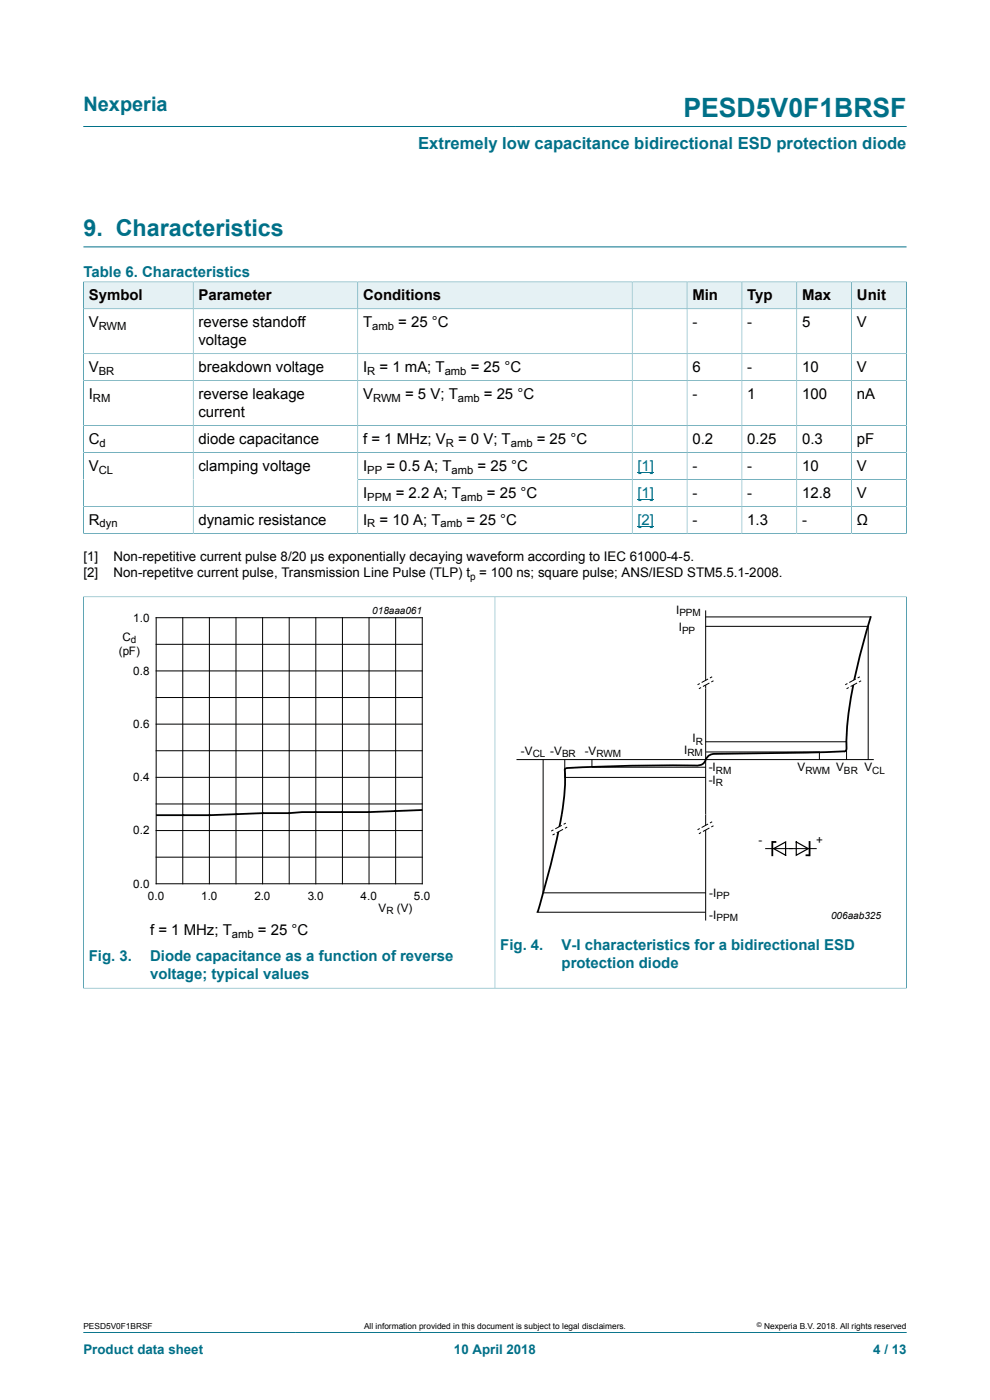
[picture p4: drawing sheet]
<svg xmlns="http://www.w3.org/2000/svg" width="210mm" height="297mm" viewBox="0 0 210 297" stroke-linecap="round" stroke-linejoin="round" font-family="sans-serif">
<path d="M17.7 26.8h174.6M17.7 52.4h174.6" fill="none" stroke="#007088" stroke-width=".21"/>
<path d="M17.8 59.9h23.1v5.5h-23.1z" fill="#e5f1f4"/>
<path d="M17.7 59.7v5.8h23.3v-5.7h-23.4" fill="none" stroke="#007088" stroke-width=".21"/>
<path d="M41.1 59.9h34.7v5.5h-34.7z" fill="#e5f1f4"/>
<path d="M41 59.8h34.9v5.7h-34.9z" fill="none" stroke="#007088" stroke-width=".21"/>
<path d="M76 59.9h58v5.5h-58z" fill="#e5f1f4"/>
<path d="M75.9 59.8h58.2v5.7h-58.2z" fill="none" stroke="#007088" stroke-width=".21"/>
<path d="M134.2 59.9h11.5v5.5h-11.5z" fill="#e5f1f4"/>
<path d="M134.1 59.8h11.6v5.7h-11.6z" fill="none" stroke="#007088" stroke-width=".21"/>
<path d="M145.8 59.9h11.5v5.5h-11.5z" fill="#e5f1f4"/>
<path d="M145.7 59.8h11.7v5.7h-11.7z" fill="none" stroke="#007088" stroke-width=".21"/>
<path d="M157.4 59.9h11.5v5.5h-11.5z" fill="#e5f1f4"/>
<path d="M157.4 59.8h11.6v5.7h-11.6z" fill="none" stroke="#007088" stroke-width=".21"/>
<path d="M169.1 59.9h11.5v5.5h-11.5z" fill="#e5f1f4"/>
<path d="M169 59.8h11.7v5.7h-11.7z" fill="none" stroke="#007088" stroke-width=".21"/>
<path d="M180.7 59.9h11.5v5.5h-11.5z" fill="#e5f1f4"/>
<g fill="none" stroke="#007088" stroke-width=".21">
<path d="M192.3 59.7v53.5M192.4 59.8h-11.7v53.3M17.7 75h174.6M41 65.5v47.6M75.9 65.5v47.6M134.1 65.5v47.6M145.7 65.5v47.6M157.4 65.5v47.6M169 65.5v47.6M192.3 65.5h-174.6v47.7M17.7 80.8h174.6M17.7 90.3h174.6"/>
<path d="M17.7 96h174.6M17.6 113.1h174.8M17.7 107.4h174.6M192.3 101.7h-116.4M17.6 126.6h174.8M17.7 126.5v83.2M105 126.6v83M192.3 126.5v83.2M17.6 209.6h174.8"/>
</g>
<path d="M135.2 100.2h3.6M135.2 105.9h3.6M135.2 111.6h3.6" fill="none" stroke="#00f" stroke-width=".21"/>
<path d="M20.4 128.2h81.9v66.3h-81.9z" fill="none" stroke="#fff" stroke-width=".21"/>
<g fill="none" stroke="#000" stroke-width=".21">
<path d="M33.1 131h56.5v56.5h-56.5zM33.1 136.7h56.5M38.8 131v56.5M44.4 131v56.5M50.1 131v56.5M55.7 131v56.5M61.3 131v56.5M67 131v56.5M72.6 131v56.5M78.3 131v56.5M83.9 131v56.5M149.7 130.9h34.9"/>
<path d="M149.7 132.9h34.5v28.2M149.7 129.5v65.8M33.1 148h56.5M33.1 159.3h56.5M33.1 142.3h56.5M33.1 153.6h56.5M149.7 157.4h29.9v3.7M149.8 159.5h24v1.6M33.1 170.6h56.5M33.1 164.9h56.5M33.1 176.2h56.5M109.6 161.1h75.7"/>
<path d="M115.2 161.1v28.3h34.5M119.8 161.1v3.8h29.9M125.6 161.1v1.7h24.1M33.1 181.8h56.5M113.8 193.5h35.9M162.4 180h10.7"/>
</g>
<path d="M184.7 130.7a109.8 109.8 0 0 0-5.1 24.8l-.1 3.6a.7 .7 0 0 1-.8 .3l-7.2 .3-20 .2a2.32 2.32 0 0 0-2.1 1.8 1.95 1.95 0 0 1-1.7 .7 330.1 330.1 0 0 0-27.8 .6l-.1 .3a50.5 50.5 0 0 1-1.9 15.6l-1.9 7.7-2 6.9M89.4 171.8l-11.2 .5h-14.1l-2.7 .2h-5.6l-11.3 .4h-11.2M164.7 178.6h-.9v2.8M171.7 178.6v2.8h-.8" fill="none" stroke="#000" stroke-width=".38"/>
<path d="M168.9 178.6l2.5 1.4-2.5 1.4zM164.1 180l2.5-1.4v2.8z" fill="none" stroke="#000" stroke-width=".25"/>
<path d="M149.7 129.5v65.8M109.6 161.1h75.7" fill="none" stroke="#fefefe" stroke-width=".21"/>
<path d="M148 145.3l3.1-1.7 .2 .8-3.1 1.7z" fill="#fefefe"/>
<path d="M148.4 145l-.4 .3M148.7 145.9l-.4 .2M150.2 144l-1.4 .8M150.5 144.9l-1.4 .7M151.1 143.6l-.5 .2M151.3 144.4l-.4 .3" fill="none" stroke="#000" stroke-width=".21"/>
<path d="M179.3 145.3l3.1-1.7 .3 .8-3.1 1.7z" fill="#fefefe"/>
<path d="M179.8 145l-.5 .3M180 145.9l-.4 .2M181.5 144l-1.3 .8M181.8 144.9l-1.4 .7M182.4 143.6l-.5 .2M182.7 144.4l-.5 .3" fill="none" stroke="#000" stroke-width=".21"/>
<path d="M148 176l3.1-1.7 .2 .9-3.1 1.7z" fill="#fefefe"/>
<path d="M148.4 175.8l-.4 .2M148.7 176.6l-.4 .3M150.2 174.8l-1.4 .8M150.5 175.7l-1.4 .7M151.1 174.3l-.5 .3M151.3 175.2l-.4 .2" fill="none" stroke="#000" stroke-width=".21"/>
<path d="M116.9 176.3l3.1-1.7 .3 .9-3.1 1.7z" fill="#fefefe"/>
<path d="M117.4 176.1l-.5 .2M117.7 176.9l-.5 .2M119.2 175.1l-1.4 .7M119.4 175.9l-1.3 .8M120 174.6l-.4 .3M120.3 175.5l-.5 .2" fill="none" stroke="#000" stroke-width=".21"/>
<path d="M17.7 282.6h174.6" fill="none" stroke="#007088" stroke-width=".21"/>
<text font-size="5.6" fill="#007088" x="145" y="24.8">PESD5V0F1BRSF</text>
<text font-size="4.9" fill="#007088" x="17.7" y="50">9. Characteristics</text>
<text font-size="4.2" fill="#007088" x="17.7" y="23.6">Nexperia</text>
<text font-size="3.5" fill="#007088" x="88.7" y="31.7">Extremely low capacitance bidirectional ESD protection diode</text>
<g font-size="3.2" fill="#007088">
<text x="17.7" y="58.7">Table 6. Characteristics</text>
<text x="18.8" y="204">Fig. 3.</text>
<text x="31.8" y="204">Diode capacitance as a function of reverse</text>
<text x="106.1" y="201.5">Fig. 4.</text>
<text x="119.1" y="201.5">V-I characteristics for a bidirectional ESD</text>
<text x="31.8" y="207.8">voltage; typical values</text>
<text x="119.1" y="205.3">protection diode</text>
</g>
<g font-size="3.2">
<text x="18.8" y="63.7">Symbol</text>
<text x="42.1" y="63.7">Parameter</text>
<text x="77" y="63.7">Conditions</text>
<text x="146.9" y="63.7">Min</text>
<text x="158.5" y="63.7">Typ</text>
<text x="170.1" y="63.7">Max</text>
<text x="181.8" y="63.7">Unit</text>
<text x="18.8" y="69.4">V</text>
<text x="42.1" y="69.4">reverse standoff</text>
<text x="77" y="69.4">T</text>
<text x="84.5" y="69.4">= 25 °C</text>
<text x="146.9" y="69.4">-</text>
<text x="158.5" y="69.4">-</text>
<text x="170.1" y="69.4">5</text>
<text x="181.8" y="69.4">V</text>
<text x="42.1" y="73.2">voltage</text>
<text x="18.8" y="78.9">V</text>
<text x="42.1" y="78.9">breakdown voltage</text>
<text x="77" y="78.9">I</text>
<text x="80.5" y="78.9">= 1 mA; T</text>
<text x="99.8" y="78.9">= 25 °C</text>
<text x="146.9" y="78.9">6</text>
<text x="158.5" y="78.9">-</text>
<text x="170.1" y="78.9">10</text>
<text x="181.8" y="78.9">V</text>
<text x="18.8" y="84.6">I</text>
<text x="42.1" y="84.6">reverse leakage</text>
<text x="42.1" y="88.4">current</text>
<text x="77" y="84.6">V</text>
<text x="85.9" y="84.6">= 5 V; T</text>
<text x="102.6" y="84.6">= 25 °C</text>
<text x="146.9" y="84.6">-</text>
<text x="158.5" y="84.6">1</text>
<text x="170.1" y="84.6">100</text>
<text x="181.8" y="84.6">nA</text>
<text x="18.8" y="94.1">C</text>
<text x="42.1" y="94.1">diode capacitance</text>
<text x="77" y="94.1">f = 1 MHz; V</text>
<text x="97.2" y="94.1">= 0 V; T</text>
<text x="113.9" y="94.1">= 25 °C</text>
<text x="146.9" y="94.1">0.2</text>
<text x="158.5" y="94.1">0.25</text>
<text x="170.1" y="94.1">0.3</text>
<text x="181.8" y="94.1">pF</text>
<text x="18.8" y="99.9">V</text>
<text x="42.1" y="99.9">clamping voltage</text>
<text x="77" y="99.9">I</text>
<text x="82" y="99.9">= 0.5 A; T</text>
<text x="101.3" y="99.9">= 25 °C</text>
<text x="146.9" y="99.9">-</text>
<text x="158.5" y="99.9">-</text>
<text x="170.1" y="99.9">10</text>
<text x="181.8" y="99.9">V</text>
<text x="77" y="105.6">I</text>
<text x="83.9" y="105.6">= 2.2 A; T</text>
<text x="103.3" y="105.6">= 25 °C</text>
<text x="146.9" y="105.6">-</text>
<text x="158.5" y="105.6">-</text>
<text x="170.1" y="105.6">12.8</text>
<text x="181.8" y="105.6">V</text>
<text x="18.8" y="111.3">R</text>
<text x="42.1" y="111.3">dynamic resistance</text>
<text x="77" y="111.3">I</text>
<text x="80.5" y="111.3">= 10 A; T</text>
<text x="99" y="111.3">= 25 °C</text>
<text x="146.9" y="111.3">-</text>
<text x="158.5" y="111.3">1.3</text>
<text x="170.1" y="111.3">-</text>
<text x="181.8" y="111.3">Ω</text>
<text x="31.8" y="198.4">f = 1 MHz; T</text>
<text x="54.7" y="198.4">= 25 °C</text>
</g>
<g font-size="3.2" fill="#00f">
<text x="135.2" y="99.9">[1]</text>
<text x="135.2" y="105.6">[1]</text>
<text x="135.2" y="111.3">[2]</text>
</g>
<g font-size="2.8">
<text x="17.7" y="119.1">[1]</text>
<text x="24.1" y="119.1">Non-repetitive current pulse 8/20 μs exponentially decaying waveform according to IEC 61000-4-5.</text>
<text x="17.7" y="122.5">[2]</text>
<text x="24.1" y="122.5">Non-repetitve current pulse, Transmission Line Pulse (TLP) t = 100 ns; square pulse; ANS/IESD STM5.5.1-2008.</text>
</g>
<g font-size="2.8" fill="#007088">
<text x="17.7" y="287.2">Product data sheet</text>
<text x="96.3" y="287.2">10 April 2018</text>
<text x="185.2" y="287.2">4 / 13</text>
</g>
<g font-size="2.5">
<text x="28.2" y="131.9">1.0</text>
<text x="143.4" y="130.3">I</text>
<text x="26" y="136">C</text>
<text x="144" y="133.9">I</text>
<text x="25.2" y="139">(pF)</text>
<text x="28.2" y="143.2">0.8</text>
<text x="28.2" y="154.4">0.6</text>
<text x="110.5" y="160.2">-V</text>
<text x="116.7" y="160.2">-V</text>
<text x="124" y="160.2">-V</text>
<text x="145.1" y="159.9">I</text>
<text x="146.9" y="157.4">I</text>
<text x="28.2" y="165.7">0.4</text>
<text x="150.3" y="163.6">-I</text>
<text x="150.3" y="166.3">-I</text>
<text x="169.2" y="163.7">V</text>
<text x="177.4" y="163.7">V</text>
<text x="183.4" y="163.7">V</text>
<text x="28.2" y="177">0.2</text>
<text x="160.9" y="179.1">-</text>
<text x="173.1" y="179.1">+</text>
<text x="28.2" y="188.3">0.0</text>
<text x="31.4" y="190.9">0.0</text>
<text x="42.7" y="190.9">1.0</text>
<text x="54" y="190.9">2.0</text>
<text x="65.3" y="190.9">3.0</text>
<text x="76.5" y="190.9">4.0</text>
<text x="87.8" y="190.9">5.0</text>
<text x="150.5" y="190.3">-I</text>
<text x="80.3" y="193.4">V</text>
<text x="84.2" y="193.4">(V)</text>
<text x="150.5" y="194.9">-I</text>
</g>
<g font-size="2.4">
<text x="20.9" y="70">RWM</text>
<text x="79" y="70">amb</text>
<text x="20.9" y="79.5">BR</text>
<text x="77.9" y="79.5">R</text>
<text x="94.3" y="79.5">amb</text>
<text x="19.7" y="85.2">RM</text>
<text x="79.1" y="85.2">RWM</text>
<text x="97.1" y="85.2">amb</text>
<text x="21.1" y="94.8">d</text>
<text x="94.6" y="94.8">R</text>
<text x="108.3" y="94.8">amb</text>
<text x="20.9" y="100.5">CL</text>
<text x="77.9" y="100.5">PP</text>
<text x="95.8" y="100.5">amb</text>
<text x="77.9" y="106.2">PPM</text>
<text x="97.8" y="106.2">amb</text>
<text x="21.1" y="111.9">dyn</text>
<text x="77.9" y="111.9">R</text>
<text x="93.5" y="111.9">amb</text>
<text x="49.2" y="199">amb</text>
</g>
<g font-size="2.1">
<text x="99.7" y="123">p</text>
<text x="78.9" y="130.2">018aaa061</text>
<text x="144.1" y="130.8">PPM</text>
<text x="27.7" y="136.5">d</text>
<text x="144.7" y="134.4">PP</text>
<text x="113" y="160.6">CL</text>
<text x="119.2" y="160.6">BR</text>
<text x="126.5" y="160.6">RWM</text>
<text x="145.8" y="160.4">RM</text>
<text x="147.6" y="157.9">R</text>
<text x="151.8" y="164.1">RM</text>
<text x="151.8" y="166.8">R</text>
<text x="170.8" y="164.2">RWM</text>
<text x="179" y="164.2">BR</text>
<text x="185" y="164.2">CL</text>
<text x="152" y="190.8">PP</text>
<text x="82" y="193.8">R</text>
<text x="152" y="195.4">PPM</text>
<text x="176.3" y="194.9">006aab325</text>
</g>
<g font-size="1.8">
<text x="17.7" y="282">PESD5V0F1BRSF</text>
<text x="77.2" y="282">All information provided in this document is subject to legal disclaimers.</text>
<text x="162.1" y="282">Nexperia B.V. 2018. All rights reserved</text>
</g>
<text font-size="1.4" x="160.6" y="281.6">©</text>
</svg>
